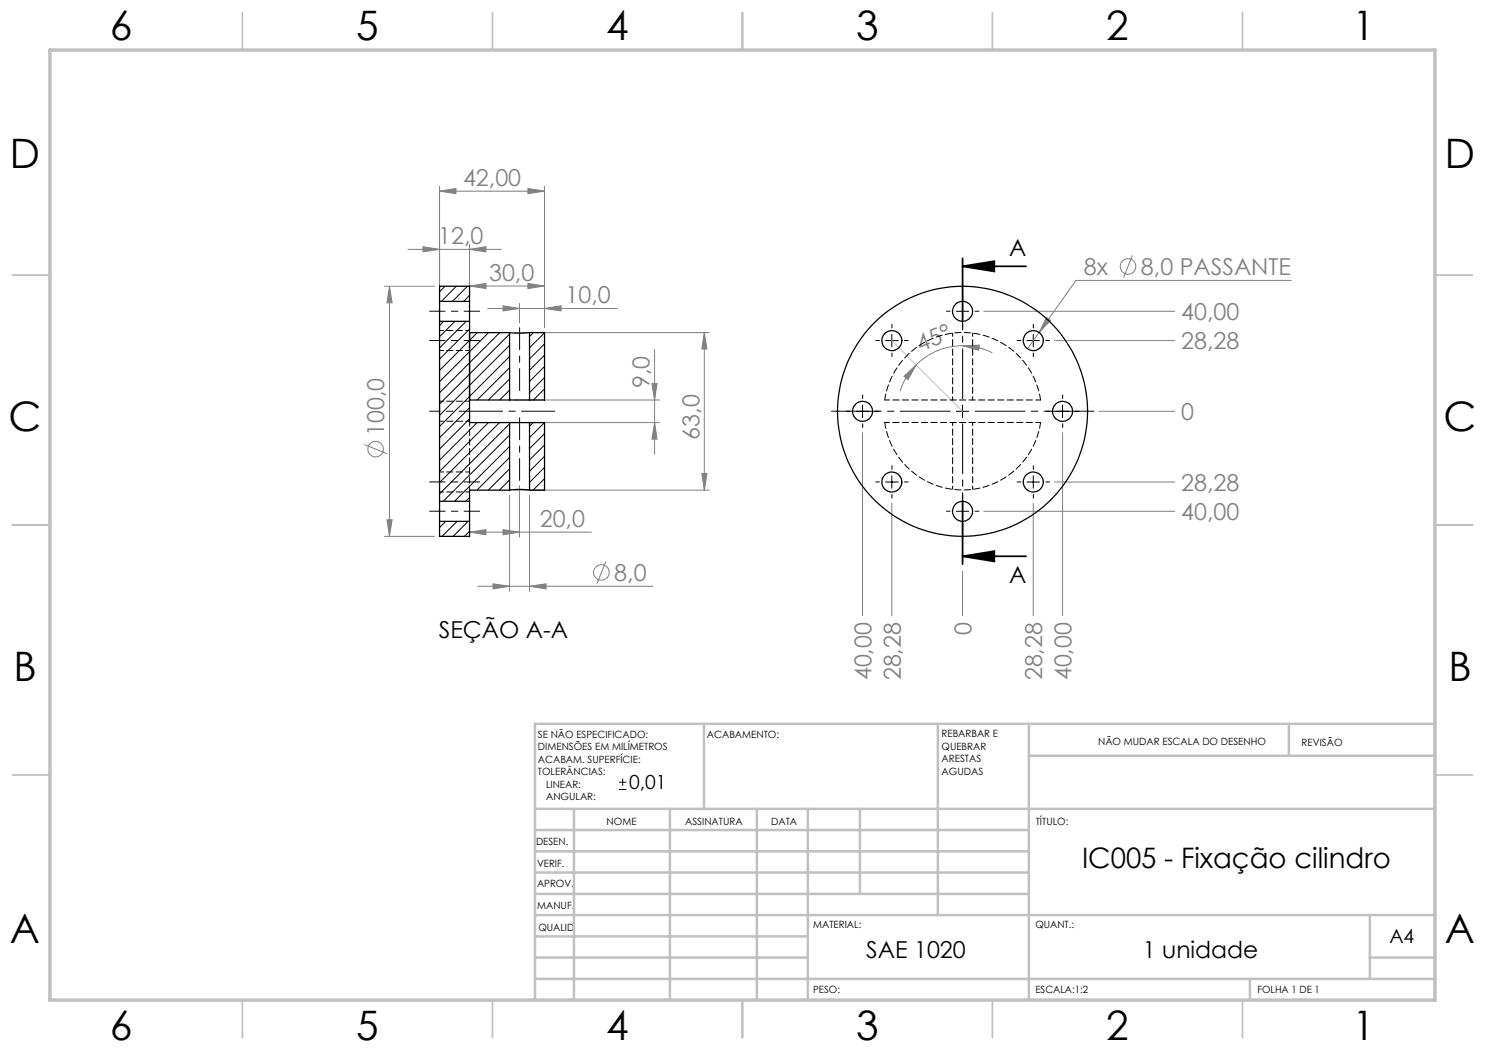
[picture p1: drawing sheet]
<svg xmlns="http://www.w3.org/2000/svg" width="297mm" height="210mm" viewBox="0 0 297 210" stroke-linecap="round" stroke-linejoin="round" font-family="sans-serif">
<g fill="none" stroke="#808080" stroke-width=".2">
<path d="M87.9 38.2l3.3-.5v1zM87.9 37.2v46M87.9 38.2h21M105.6 37.7l3.3 .5-3.3 .5zM108.9 37.2v28.3M76.9 57.2h10M77.9 57.2v50.1M77.9 57.2l.5 3.4h-1zM81.6 49.9h18.7M84.6 49.3l3.3 .6-3.3 .5zM93.9 57.2l3.3-.5v1zM93.9 57.2h15"/>
<path d="M93.9 49.9l3.3-.6v1.1zM93.9 48.9v10.4M105.6 56.7l3.3 .5-3.3 .5zM226.5 51.1l-1.8 4.4M258.2 56.1h-43l-9.7 13.7M97.5 61.7h25.9M100.6 61.2l3.3 .5-3.3 .5zM102.9 66.5h39M103.9 60.7v3.9M108.9 61.7l3.3-.5v1zM130.4 76.7h1l-.5 3.3zM130.9 69.9v21"/>
<path d="M140.9 66.5l.5 3.3h-1zM140.9 66.5v31.5M180.8 75.3l2.4-2.3-1.6 2.9zM183.2 73a13.7 13.7 0 0 0-3.2 5.2M192.5 69.1l3.4-.1-.2 1.1zM192.5 69.1a13 13 0 0 0-9.3 3.9M192.5 69.1h.5a12.7 12.7 0 0 1 5.5 1.5M196.7 62.3h38.3M209.3 63.5l.8 .6-2.3 2.4zM210.9 68.1h24.1M72.9 88.9l4.5 1.8M93.9 99v8.4"/>
<path d="M101.9 99v19.3M102.9 84.5h29M102.9 80h29M102.9 98h39M103.9 97.1v10.3M105.9 99v19.3M130.9 84.5l.5 3.3h-1zM140.4 94.7h1l-.5 3.3zM172.5 86.5v36.6M210.9 96.4h24.1M212.5 86.5v36.6M219.7 82.3h15.3"/>
<path d="M76.9 107.3h10M77.4 104h1l-.5 3.3zM93.9 106.4l3.3-.5v1.1zM93.9 106.4h24.4M95.6 117.3h35M98.6 116.8l3.3 .5-3.3 .5zM100.6 105.9l3.3 .5-3.3 .6zM105.9 117.3l3.3-.5v1zM121.2 112.3l-1.8 4.4M178.4 100.6v22.5M192.5 114.3v8.8M196.7 102.3h38.3"/>
<path d="M206.7 100.6v22.5"/>
<circle cx="225.6" cy="53.3" r="1.55"/>
<circle cx="75.1" cy="89.8" r="1.55"/>
<circle cx="120.3" cy="114.5" r="1.55"/>
</g>
<g fill="none" stroke="#000" stroke-width=".2">
<path d="M177.1 68.1h2.5M178.4 66.9v2.5M191.3 62.3h2.4M192.5 61v2.5M205.4 68.1h2.5M206.7 66.9v2.5M171.3 82.3h2.5M172.5 81v2.5M177.1 96.4h2.5M178.4 95.2v2.4M191.3 82.3h2.4M192.5 81v2.5"/>
<path d="M205.4 96.4h2.5M206.7 95.2v2.4M211.2 82.3h2.5M212.5 81v2.5M191.3 102.3h2.4M192.5 101v2.5M123.8 157.9h1.5M123.8 156.4h1.5M124.5 155.7v1.5"/>
</g>
<path d="M192.5 53.3l6.4-1.1v2.1zM192.5 53.3h12.7M192.5 51.7v12.7M192.5 111.3l6.4-1.1v2.1zM192.5 100.1v12.7M192.5 111.3h12.7" fill="none" stroke="#000" stroke-width=".35"/>
<path d="M192.5 79.7v-23.7M190 82.2h-23.7M192.5 84.7v23.8M195 82.2h23.8" fill="none" stroke="#000" stroke-width=".2" stroke-dasharray="15.2 1.3 1.3 1.3" stroke-dashoffset="5.3"/>
<g fill="none" stroke="#000" stroke-width=".2" stroke-dasharray="15.2 1.3 1.3 1.3">
<path d="M192.5 59.7v-.7M172.5 79.7v-.7M175.9 68.1h-.8M178.4 65.6v-.7M178.4 70.6v.8M180.9 68.1h.7M190 62.2h-.7M192.5 64.7v.8M195 62.2h.8M204.2 68.1h-.8M206.7 65.6v-.7M206.7 70.6v.8"/>
<path d="M209.2 68.1h.7M212.5 79.7v-.7M170 82.2h-.7M172.5 84.7v.8M175 82.2h.8M175.9 96.4h-.8M178.4 93.9v-.8M178.4 98.9v.7M180.9 96.4h.7M192.5 99.7v-.7M204.2 96.4h-.8M206.7 93.9v-.8"/>
<path d="M206.7 98.9v.7M209.2 96.4h.7M210 82.2h-.7M212.5 84.7v.8M215 82.2h.8M190 102.2h-.7M192.5 104.7v.8M195 102.2h.8"/>
</g>
<path d="M85.9 68.1h10M85.9 62.2h10M85.9 96.4h10M85.9 102.2h10" fill="none" stroke="#000" stroke-width=".2" stroke-dasharray="15.2 1.3 1.3 1.3" stroke-dashoffset="12.1"/>
<path d="M103.9 78.1v-12.5M103.9 96.1v-12.5" fill="none" stroke="#000" stroke-width=".2" stroke-dasharray="15.2 1.3 1.3 1.3" stroke-dashoffset="10.9"/>
<path d="M85.9 82.2h8" fill="none" stroke="#000" stroke-width=".2" stroke-dasharray="15.2 1.3 1.3 1.3" stroke-dashoffset="13.1"/>
<path d="M93.9 82.2h17" fill="none" stroke="#000" stroke-width=".2" stroke-dasharray="15.2 1.3 1.3 1.3" stroke-dashoffset="8.6"/>
<path d="M178.4 68.1l14.1 14.2" fill="none" stroke="#c0c0c0" stroke-width=".2"/>
<g fill="none" stroke="#c0c0c0" stroke-width=".35">
<path d="M48.5 2.5v7.5M98.5 2.5v7.5M148.5 2.5v7.5M198.5 2.5v7.5M248.5 2.5v7.5M2.5 55h7.5M287 55h7.5M2.5 105h7.5M287 105h7.5M2.5 155h7.5M287 155h7.5M48.5 200v7.5"/>
<path d="M98.5 200v7.5M148.5 200v7.5M198.5 200v7.5M248.5 200v7.5"/>
</g>
<g fill="none" stroke="#c0c0c0" stroke-width=".5">
<path d="M140.8 144.8v17M187.6 144.8v38.2M205.8 144.8v55.2M205.8 151.2h81.2M257.8 144.8v6.4M287 144.8h-180v55.2M107 161.8h180M107 178.8h98.8M107 174.5h98.8M107 170.3h98.8M107 166h98.8M114.8 161.8v38.2"/>
<path d="M134 161.8v38.2M151.4 161.8v38.2M161.6 161.8v38.2M172 161.8v17M107 195.8h180M107 191.5h54.6M107 187.3h54.6M107 183h180M250 195.8v4.2M274 191.5h13M274 183v12.8"/>
</g>
<path d="M10 10h277v190h-277z" fill="none" stroke="#c0c0c0" stroke-width=".7"/>
<path d="M192.5 53.3l6.4-1.1v2.1zM192.5 111.3l6.4-1.1v2.1z" fill="#000"/>
<g fill="#808080">
<path d="M192.5 69.1l3.4-.1-.2 1.1zM180.8 75.3l2.4-2.3-1.6 2.9z"/>
<path d="M93.9 49.9l3.3-.6v1.1zM84.6 49.3l3.3 .6-3.3 .5z"/>
<path d="M209.3 63.5l-1.5 3 2.3-2.4zM93.9 57.2l3.3-.5v1zM105.6 56.7l3.3 .5-3.3 .5zM87.9 38.2l3.3-.5v1zM105.6 37.7l3.3 .5-3.3 .5zM93.9 106.4l3.3-.5v1.1zM100.6 105.9l3.3 .5-3.3 .6zM100.6 61.2l3.3 .5-3.3 .5zM108.9 61.7l3.3-.5v1z"/>
<path d="M130.9 84.5l.5 3.3h-1zM130.4 76.7h1l-.5 3.3z"/>
<path d="M77.4 104h1l-.5 3.3zM77.9 57.2l.5 3.4h-1z"/>
<path d="M140.9 66.5l.5 3.3h-1zM140.4 94.7h1l-.5 3.3z"/>
<path d="M98.6 116.8l3.3 .5-3.3 .5zM105.9 117.3l3.3-.5v1z"/>
</g>
<g fill="none" stroke="#000" stroke-width=".25">
<path d="M87.9 60.3v4M87.9 60.3v-3.1h6v3.1M87.9 64.3v36M87.9 64.3h6M87.9 60.3h6M93.9 60.3v4M93.9 66.5h8M93.9 64.3v20.2h8M101.9 66.5l1.2 .1 2.8-.1M101.9 66.5v13.5M105.9 66.5h3v13.5h-3M105.9 66.5v13.5"/>
<path d="M93.9 80h8M101.9 80h4M101.9 98l1.4-.1 2.6 .1M101.9 84.5h4M101.9 84.5v13.5M101.9 98h-8v2.3M105.9 84.5v13.5M105.9 84.5h3v13.5h-3M87.9 100.3v4M87.9 104.3v3h6v-3M87.9 100.3h6M87.9 104.3h6"/>
<path d="M93.9 100.3v4"/>
<circle cx="178.4" cy="68.1" r="2"/>
<circle cx="192.5" cy="62.3" r="2"/>
<circle cx="206.7" cy="68.1" r="2"/>
<circle cx="172.5" cy="82.3" r="2"/>
<circle cx="178.4" cy="96.4" r="2"/>
<circle cx="192.5" cy="82.2" r="25"/>
<circle cx="206.7" cy="96.4" r="2"/>
<circle cx="212.5" cy="82.3" r="2"/>
<circle cx="192.5" cy="102.3" r="2"/>
</g>
<path d="M176.9 80h31.2M208.1 84.5h-31.2" fill="none" stroke="#000" stroke-width=".2" stroke-dasharray="1.3 .6" stroke-dashoffset=".3"/>
<path d="M208.1 80a15.7 15.7 0 0 0-15.6-13.5 15.7 15.7 0 0 0-15.6 13.5M176.9 84.5a15.7 15.7 0 0 0 15.6 13.5 15.7 15.7 0 0 0 15.6-13.5" fill="none" stroke="#000" stroke-width=".2" stroke-dasharray="1.3 .6" stroke-dashoffset=".1"/>
<path d="M190.5 66.6v13.4M194.5 80v-13.4M93.9 84.5v13.5M190.5 84.5v13.4M194.5 97.9v-13.4" fill="none" stroke="#000" stroke-width=".2" stroke-dasharray="1.3 .6" stroke-dashoffset=".6"/>
<g fill="none" stroke="#000" stroke-width=".2">
<path d="M89 57.2l-1.1 1.2M91.3 57.2l-3 3.1M93.5 57.2l-3 3.1M93.9 59.1l-1.2 1.2M88.7 64.3l-.8 .8M91 64.3l-3.1 3M93.2 64.3l-5.3 5.3M93.9 65.8l-6 6M95.5 66.5l-7.6 7.6M97.7 66.5l-9.8 9.8M99.9 66.5l-12 12.1M101.9 66.8l-14 14"/>
<path d="M101.9 69.1l-14 14M101.9 71.3l-14 14M101.9 78l-2 2M101.9 73.5l-6.5 6.5M101.9 75.8l-4.2 4.2M106.7 66.5l-.8 .8M108.9 71l-3 3M108.9 73.3l-3 3M108.9 75.5l-3 3M108.9 77.8l-2.2 2.2M108.9 66.6l-3 3M108.9 68.8l-3 3"/>
<path d="M93.9 81.6l-6 6M93.9 83.8l-6 6M93.9 99.5l-.8 .8M95.4 84.5l-7.5 7.5M97.7 84.5l-9.8 9.8M99.9 84.5l-12 12M101.9 91.5l-6.5 6.5M101.9 93.8l-4.3 4.2M101.9 96l-2 2M101.9 84.8l-14 14M101.9 87l-13.2 13.3M101.9 89.3l-11 11"/>
<path d="M106.6 84.5l-.7 .8M108.9 84.5l-3 3M108.9 86.7l-3 3M108.9 89l-3 3M108.9 91.3l-3 3M108.9 93.5l-3 3M108.9 95.7l-2.3 2.3M108.9 98h.1M89.1 104.3l-1.2 1.2M91.4 104.3l-3 3M93.6 104.3l-3 3M93.9 106.2l-1 1.1"/>
</g>
<path d="M87.9 70.1h6M93.9 66.1h-6M87.9 98.4h6M87.9 84.2h6M93.9 94.4h-6M93.9 80.2h-6" fill="none" stroke="#000" stroke-width=".2" stroke-dasharray="1.3 .6" stroke-dashoffset=".5"/>
<g font-size="8.1">
<text x="22" y="8">6</text>
<text x="71.2" y="8">5</text>
<text x="121.2" y="8">4</text>
<text x="171.3" y="8">3</text>
<text x="221.3" y="8">2</text>
<text x="270.5" y="8">1</text>
<text x="2" y="33.6">D</text>
<text x="289" y="33.6">D</text>
<text x="1.7" y="86.1">C</text>
<text x="288.7" y="86.1">C</text>
<text x="2.7" y="136.1">B</text>
<text x="289.7" y="136.1">B</text>
<text x="2" y="188.6">A</text>
<text x="289" y="188.6">A</text>
<text x="22" y="208">6</text>
<text x="71.2" y="208">5</text>
<text x="121.2" y="208">4</text>
<text x="171.3" y="208">3</text>
<text x="221.3" y="208">2</text>
<text x="270.5" y="208">1</text>
</g>
<text font-size="5.6" x="216.4" y="173.6">IC005 - Fixação cilindro</text>
<g font-size="4.7" fill="#808080">
<text x="92.6" y="37.2">42,00</text>
<text x="87.7" y="48.8">12,0</text>
<text x="97.8" y="56.2">30,0</text>
<text x="216.8" y="55">8x</text>
<text x="228.2" y="55">8,0 PASSANTE</text>
<text x="113.1" y="60.6">10,0</text>
<text x="236.3" y="64">40,00</text>
<text x="184" y="70.4" transform="rotate(-22 184 70.4)">45°</text>
<text x="236.3" y="69.9">28,28</text>
<text x="129.9" y="77.6" transform="rotate(-90 129.9 77.6)">9,0</text>
<text x="76.9" y="87.2" transform="rotate(-90 76.9 87.2)">100,0</text>
<text x="139.9" y="87.9" transform="rotate(-90 139.9 87.9)">63,0</text>
<text x="236.3" y="84">0</text>
<text x="236.3" y="98.2">28,28</text>
<text x="108" y="105.4">20,0</text>
<text x="236.3" y="104">40,00</text>
<text x="122.9" y="116.2">8,0</text>
<text x="194.3" y="127" transform="rotate(-90 194.3 127)">0</text>
<text x="174.3" y="136.1" transform="rotate(-90 174.3 136.1)">40,00</text>
<text x="180.1" y="136.1" transform="rotate(-90 180.1 136.1)">28,28</text>
<text x="208.4" y="136.1" transform="rotate(-90 208.4 136.1)">28,28</text>
<text x="214.3" y="136.1" transform="rotate(-90 214.3 136.1)">40,00</text>
</g>
<g font-size="4.7">
<text x="201.8" y="51.2">A</text>
<text x="201.8" y="116.6">A</text>
<text x="87.7" y="127.6">SEÇÃO A-A</text>
<text x="173.2" y="191.5">SAE 1020</text>
<text x="228.6" y="191.5">1 unidade</text>
</g>
<g font-size="3.9">
<text x="125.8" y="157.9">0,01</text>
<text x="277.9" y="188.5">A4</text>
</g>
<g font-size="2">
<text x="107.6" y="147.6">SE NÃO ESPECIFICADO:</text>
<text x="141.4" y="147.6">ACABAMENTO:</text>
<text x="188.3" y="147.5">REBARBAR E</text>
<text x="188.3" y="150">QUEBRAR</text>
<text x="219.6" y="149">NÃO MUDAR ESCALA DO DESENHO</text>
<text x="260.3" y="149.2">REVISÃO</text>
<text x="107.6" y="150.1">DIMENSÕES EM MILÍMETROS</text>
<text x="107.6" y="152.6">ACABAM. SUPERFÍCIE:</text>
<text x="107.6" y="155.1">TOLERÂNCIAS:</text>
<text x="188.3" y="152.5">ARESTAS</text>
<text x="188.3" y="155">AGUDAS</text>
<text x="109.2" y="157.6">LINEAR:</text>
<text x="109.2" y="160.1">ANGULAR:</text>
<text x="121.3" y="165">NOME</text>
<text x="137" y="164.9">ASSINATURA</text>
<text x="154.2" y="164.9">DATA</text>
<text x="207.2" y="164.9">TÍTULO:</text>
<text x="107.2" y="169.1">DESEN.</text>
<text x="107.4" y="173.3">VERIF.</text>
<text x="107.4" y="177.4">APROV.</text>
<text x="107.5" y="181.8">MANUF.</text>
<text x="162.7" y="185.5">MATERIAL:</text>
<text x="207.1" y="185.5">QUANT.:</text>
<text x="107.7" y="186.1">QUALID</text>
<text x="162.6" y="198.5">PESO:</text>
<text x="207.1" y="198.6">ESCALA:1:2</text>
<text x="251.5" y="198.6">FOLHA 1 DE 1</text>
</g>
</svg>
